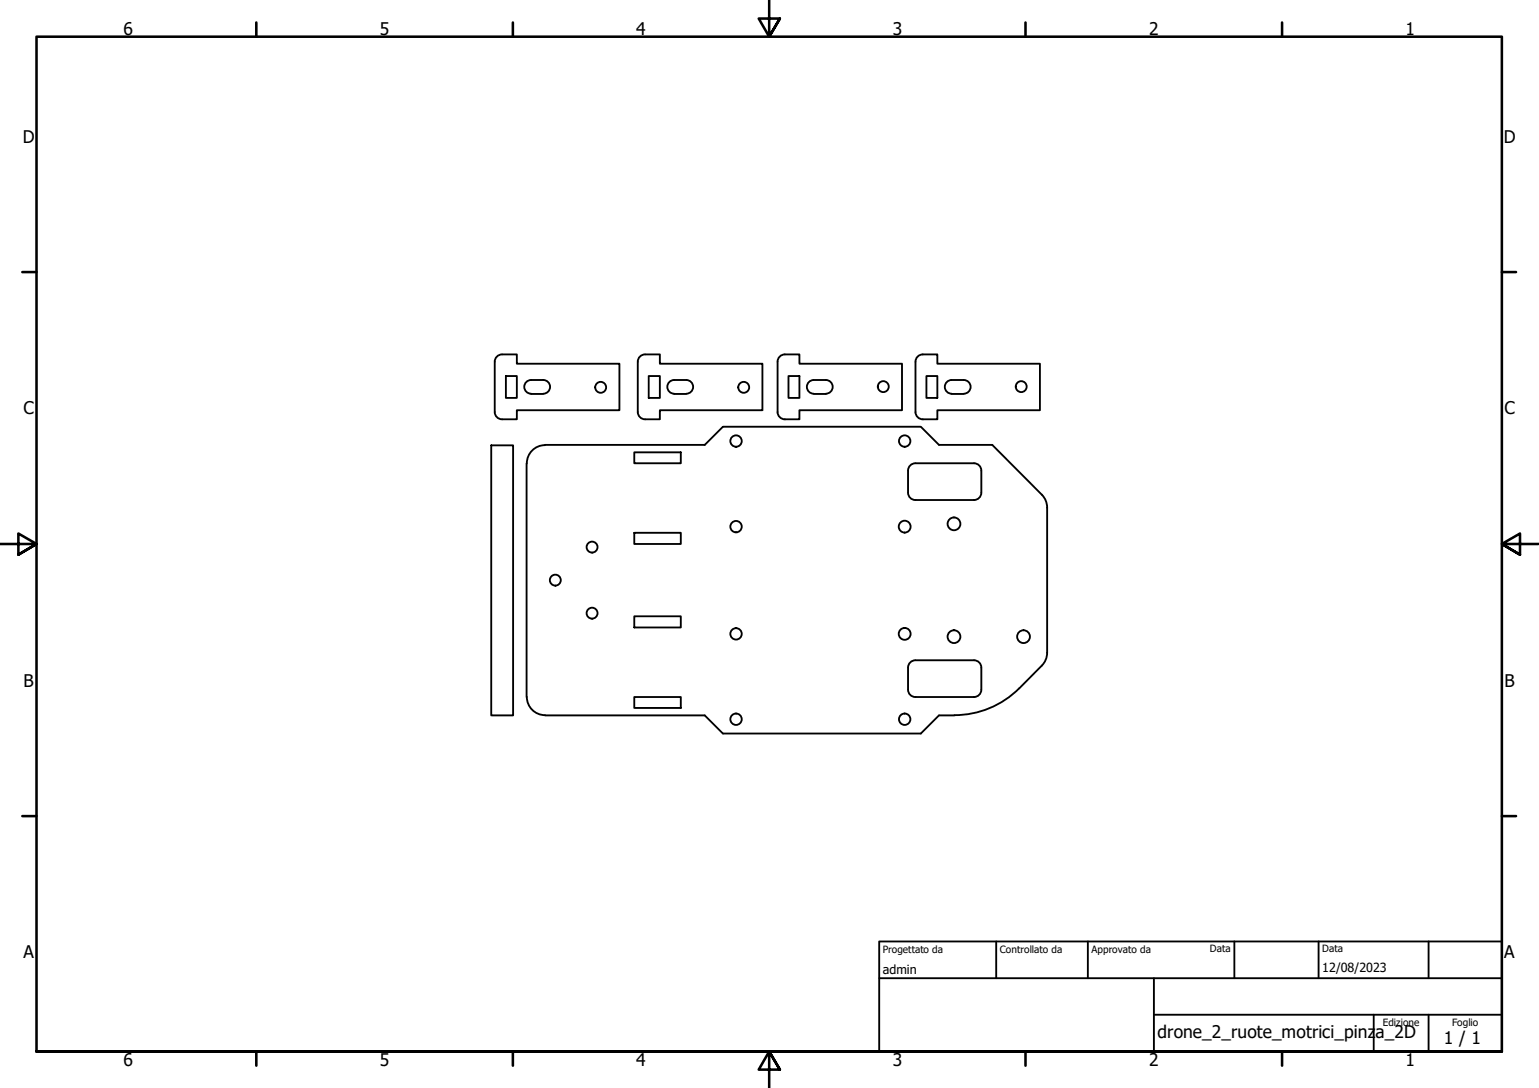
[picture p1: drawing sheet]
<svg xmlns="http://www.w3.org/2000/svg" width="420mm" height="297mm" viewBox="0 0 420 297" stroke-linecap="round" stroke-linejoin="round" font-family="sans-serif">
<!-- layer: Visibile (ISO) -->
<g fill="none" stroke="#000" stroke-width=".51">
<path d="M137.1 96.8a2 2 0 0 0-2 2v13.7a2 2 0 0 0 2 2M137.1 96.8h4v2.5h28v12.7h-28v2.5h-4M176.1 96.8a2 2 0 0 0-2 2v13.7a2 2 0 0 0 2 2M176.1 96.8h4v2.5h28.1v12.7h-28.1v2.5h-4M214.2 96.8h4v2.5h28.1v12.7h-28.1v2.5h-4M214.3 96.8a2 2 0 0 0-2 2v13.7a2 2 0 0 0 2 2M250.5 97.3l1.4-.5h4v2.5h28v12.7h-28v2.5h-4a2 2 0 0 1-2-2v-13.7l.1-.6zM138.1 102.7h3v5.9h-3zM145 107.6h3.3M145 103.7h3.3M145 103.7a1.87 1.87 0 0 0-1.9 1.9 1.87 1.87 0 0 0 1.9 1.9M148.3 103.7a1.87 1.87 0 0 1 1.9 1.9 1.87 1.87 0 0 1-1.9 1.9"/>
<path d="M177.1 102.7h3v5.9h-3zM184 103.7h3.4a1.87 1.87 0 0 1 1.8 1.9 1.87 1.87 0 0 1-1.8 1.9M184 107.6h3.3M184.1 103.7a1.87 1.87 0 0 0-1.9 1.9 1.87 1.87 0 0 0 1.9 1.9M215.3 102.7h2.9v5.9h-2.9zM222.2 107.6h3.3M225.5 103.7a1.87 1.87 0 0 1 1.8 1.9 1.87 1.87 0 0 1-1.8 1.9M225.5 103.7h-3.3a1.87 1.87 0 0 0-1.9 1.9 1.87 1.87 0 0 0 1.9 1.9M252.9 102.7h3v5.9h-3zM259.8 103.7h3.3a1.87 1.87 0 0 1 1.9 1.9 1.87 1.87 0 0 1-1.9 1.9M259.8 107.6h3.3M259.8 103.7a1.87 1.87 0 0 0-1.9 1.9 1.87 1.87 0 0 0 1.9 1.9"/>
<path d="M134.1 121.6h6v73.7h-6zM143.8 126.5v63.8M148.8 121.5h43.6l5-5h54l4.9 5h14.6l13.5 13.6 1 1.3 .4 1.6v40.8l-.2 1-.8 1.5-6.5 6.6a25.1 25.1 0 0 1-17.7 7.3M148.8 121.5a5 5 0 0 0-5 5M173.2 123.5h12.7v3h-12.7zM247.9 128.5v6M247.9 128.5a2 2 0 0 1 2-2h16a2 2 0 0 1 2 2M247.9 134.5a2 2 0 0 0 2 2M267.9 128.5v6M267.9 134.5a2 2 0 0 1-2 2h-16M173.2 145.5h12.7v3h-12.7zM173.2 168.3h12.7v3h-12.7z"/>
<path d="M143.8 190.3a5 5 0 0 0 5 4.9M148.8 195.3h43.6l5 5h54l4.9-5h4.2M173.2 190.3h12.7v3h-12.7zM247.9 182.3v6M247.9 188.3a2 2 0 0 0 2 2M267.9 182.3a2 2 0 0 0-2-2h-16a2 2 0 0 0-2 2M267.9 182.3v6M267.9 188.3a2 2 0 0 1-2 2h-16"/>
<circle cx="164" cy="105.7" r="1.49"/>
<circle cx="203" cy="105.7" r="1.49"/>
<circle cx="241.1" cy="105.6" r="1.49"/>
<circle cx="278.8" cy="105.6" r="1.49"/>
<circle cx="200.9" cy="120.4" r="1.56"/>
<circle cx="247" cy="120.4" r="1.56"/>
<circle cx="151.6" cy="158.4" r="1.49"/>
<circle cx="161.6" cy="149.4" r="1.49"/>
<circle cx="200.9" cy="143.8" r="1.56"/>
<circle cx="247" cy="143.8" r="1.62"/>
<circle cx="260.4" cy="143" r="1.75"/>
<circle cx="161.6" cy="167.4" r="1.49"/>
<circle cx="200.9" cy="173.1" r="1.56"/>
<circle cx="247" cy="173.1" r="1.62"/>
<circle cx="260.4" cy="173.8" r="1.75"/>
<circle cx="279.4" cy="173.8" r="1.75"/>
<circle cx="200.9" cy="196.4" r="1.56"/>
<circle cx="247" cy="196.4" r="1.56"/>
</g>
<!-- layer: Bordo (ISO) -->
<g fill="none" stroke="#000" stroke-width=".7">
<path d="M70 6.1v3.9M140 6.1v3.9M210 0v10l-2.9-4.9h5.8l-2.9 4.9 2.9-4.9M280 6.1v3.9M350 6.1v3.9M6.1 74.3h3.9M410 74.3h3.9M0 148.5h10l-5-2.8v5.7l5-2.9-5 2.9M420 148.5h-10l5-2.8v5.7l-5-2.9 5 2.9M6.1 222.8h3.9M410 222.8h3.9M10 287.1v-277.1h400v277.1h-400h400"/>
<path d="M70 287.1v3.8M140 287.1v3.8M212.9 292l-2.9-4.9 2.9 4.9h-5.8l2.9-4.9v9.9M280 287.1v3.8M350 287.1v3.8"/>
</g>
<!-- layer: Titolo (ISO) -->
<path d="M240 257h170v30.1h-170zM272 257v10.1M297 257v10.1M337 257v10.1M360 257v10.1M390 257v10.1M240 267.1h170M315 277h95M315 267.1v20M375 277v10.1M390 277v10.1" fill="none" stroke="#000" stroke-width=".51"/>
<g font-size="4.8">
<text x="33.7" y="9.6">6</text>
<text x="103.7" y="9.6">5</text>
<text x="173.7" y="9.6">4</text>
<text x="243.7" y="9.6">3</text>
<text x="313.7" y="9.6">2</text>
<text x="383.7" y="9.6">1</text>
<text x="6.2" y="38.9">D</text>
<text x="410.5" y="38.9">D</text>
<text x="6.4" y="113.1">C</text>
<text x="410.7" y="113.1">C</text>
<text x="6.4" y="187.4">B</text>
<text x="410.7" y="187.4">B</text>
<text x="6.4" y="261.7">A</text>
<text x="410.7" y="261.7">A</text>
<text x="316" y="283.4">drone_2_ruote_motrici_pinz</text>
<text x="375.5" y="283.4">a_2D</text>
<text x="394.2" y="285">1 / 1</text>
<text x="33.7" y="290.9">6</text>
<text x="103.7" y="290.9">5</text>
<text x="173.7" y="290.9">4</text>
<text x="243.7" y="290.9">3</text>
<text x="313.7" y="290.9">2</text>
<text x="383.7" y="290.9">1</text>
</g>
<g font-size="3.4">
<text x="241" y="266">admin</text>
<text x="361" y="265.5">12/08/2023</text>
</g>
<g font-size="2.7">
<text x="241" y="260.1">Progettato da</text>
<text x="273" y="260.1">Controllato da</text>
<text x="298" y="260.1">Approvato da</text>
<text x="330.3" y="260">Data</text>
<text x="361" y="260">Data</text>
<text x="377.5" y="280.1">Edizione</text>
<text x="396.4" y="280.1">Foglio</text>
</g>
</svg>
